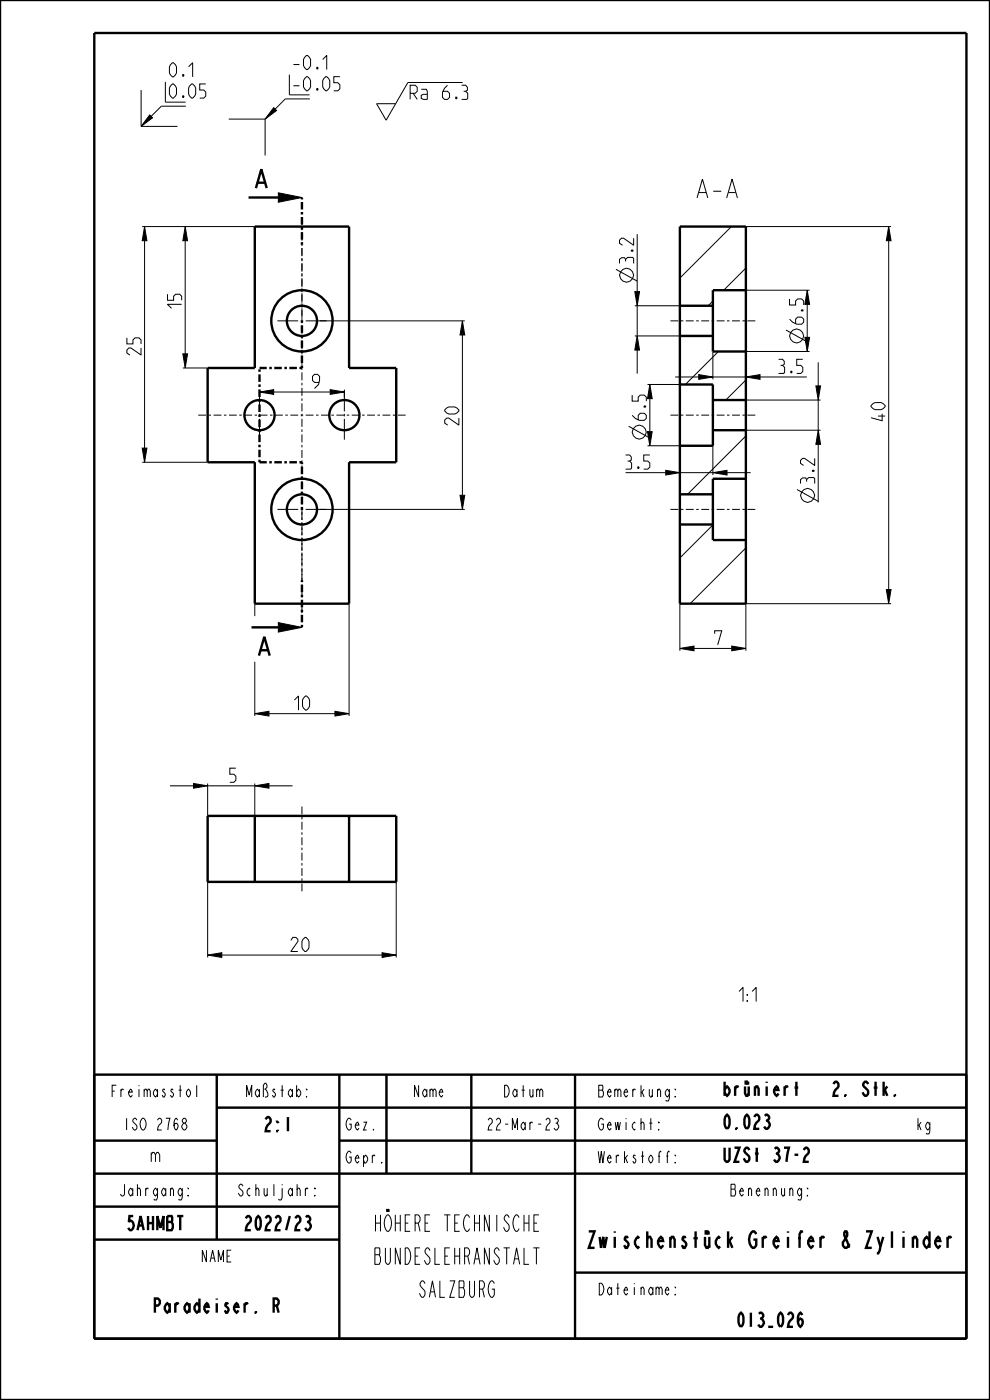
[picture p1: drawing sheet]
<svg xmlns="http://www.w3.org/2000/svg" width="210mm" height="297mm" viewBox="0 0 210 297" stroke-linecap="round" stroke-linejoin="round" font-family="sans-serif">
<g fill="#000">
<path d="M31.8 24.4l.6 .6-2.5 1.8zM58.1 22.8l.6 .6-2.5 1.9zM30.7 48.1l.5 3h-1zM39.3 48.1l.5 3h-1zM59 40.9l5 1-5 1zM188.5 48.1l.5 3h-1zM38.8 75.1h1l-.5 3zM98.1 68.1l.5 3h-1zM134.7 61.9h1l-.5 3zM135.2 71.3l.5 3h-1zM148.2 79.5l3 .5-3 .5zM158.2 80l3-.5v1z"/>
<path d="M170.7 71.6h1l-.5 3zM30.2 95.1h1l-.5 3zM55 83.2l3-.5v1zM70 82.7l3 .5-3 .5zM137.3 91.6h1l-.5 3zM173.1 81.9h1l-.5 3zM173.6 91.3l.5 3h-1zM97.6 105.1h1l-.5 3zM141.2 99.8l3 .5-3 .5zM151.2 100.3l3-.5v1zM59 132.1l5 1-5 1zM144.2 137.6l3-.5v1z"/>
<path d="M155.2 137.1l3 .5-3 .5zM188 125.1h1l-.5 3zM54 151.4l3-.5v1zM71 150.9l3 .5-3 .5zM41 166.2l3 .5-3 .5zM54 166.7l3-.5v1zM44 202.6l3-.5v1zM81 202.1l3 .5-3 .5z"/>
</g>
<g fill="none" stroke="#000" stroke-width=".21">
<path d="M29.9 19.1v7.7M98.1 17.5h-11.6l-4.6 8-2-3.5h4M29.9 26.8h7.7M31.8 24.4l.6 .6-2.5 1.8zM39.4 22.5h-5.2l-4.3 4.3M48.5 25.3h7.7M56.2 25.3v7.7M58.1 22.8l.6 .6-2.5 1.9zM65.7 21h-5.2l-4.3 4.3M30.2 48.1h23.8M30.7 48.1l.5 3h-1zM30.7 51.1v44"/>
<path d="M39.3 48.1l.5 3h-1zM39.3 51.1v24M59 40.9l5 1-5 1zM130.7 57.1l4.5 2.5M135.2 49.7v12.2M155.1 48.1l-10.9 10.9M158.2 56.9l-4.7 4.7M158.2 48.1h30.8M188.5 48.1l.5 3h-1zM188.5 51.1v74M38.8 75.1h1l-.5 3zM38.8 78.1h5.2"/>
<path d="M67.8 68.1h30.8M98.1 68.1l.5 3h-1zM98.1 71.1v34M134.7 61.9h1l-.5 3zM134.7 71.3h9.5M134.7 64.9h9.5M135.2 71.3l.5 3h-1zM135.2 64.9v6.4M135.2 74.3v5M143.2 80h5M148.2 79.5l3 .5-3 .5zM151.2 63.9l-1 1"/>
<path d="M151.2 74.6v5.9M151.2 80h7M152.4 74.6l-7 7M158.2 80l3-.5v1zM158.2 74.6h13.5M158.2 61.6h13.5M161.2 80h9.9M166.7 70l4.5 2.5M170.7 71.6h1l-.5 3zM171.2 64.6v7M173.6 76.9v5M30.2 95.1h1l-.5 3z"/>
<path d="M30.2 98.1h13.8M55 83.2l3-.5v1zM58 83.2h12M70 82.7l3 .5-3 .5zM73 82.7v1.6M133.3 90.4l4.5 2.5M137.3 91.6h1l-.5 3zM137.3 94.6h6.9M137.3 81.6h6.9M137.8 84.6v7M141.2 99.8l3 .5-3 .5zM151.2 94.6v6.2"/>
<path d="M158.2 80.6l-4.2 4.3M158.2 92.5l-12.4 12.4M158.2 91.3h15.9M158.2 84.9h15.9M173.1 81.9h1l-.5 3zM173.6 91.3l.5 3h-1zM173.6 84.9v6.4M173.6 94.3v12.3M67.8 108.1h30.8M97.6 105.1h1l-.5 3zM132.7 100.3h8.5M144.2 100.3h7"/>
<path d="M151.2 100.3l3-.5v1zM151.2 111.4l-7 7M154.2 100.3h5M158.2 116.2l-11.8 11.9M169.1 103.8l4.5 2.5M54 128.1v2.6M59 132.1l5 1-5 1zM74 128.1v23.8M144.2 137.6l3-.5v1zM144.2 128.1v10M147.2 137.6h8M155.2 137.1l3 .5-3 .5z"/>
<path d="M188 125.1h1l-.5 3zM189 128.1h-30.8v10M54 151.4l3-.5v1zM54 140.4v11.5M57 151.4h14M71 150.9l3 .5-3 .5zM36 166.7h5M41 166.2l3 .5-3 .5zM44 166.2v6.9M44 166.7h10M54 166.7l3-.5v1zM54 166.2v6.9"/>
<path d="M57 166.7h5M44 187.1v16M84 187.1v16M44 202.6l3-.5v1zM47 202.6h34M81 202.1l3 .5-3 .5z"/>
<circle cx="132.9" cy="58.4" r="1.47"/>
<circle cx="169" cy="71.3" r="1.47"/>
<circle cx="135.6" cy="91.7" r="1.47"/>
<circle cx="171.3" cy="105.1" r="1.47"/>
</g>
<g fill="none" stroke="#000" stroke-width=".51">
<path d="M0 0h210v297h-210zM20 7h185v277h-185zM54.3 39.9l1.1-4 1.2 4M54.7 38.8h1.5M52.7 41.9h6.3M54 48.1h20v30h10v20h-10v30h-20v-30h-10v-20h10zM144.2 48.1h14v80h-14zM144.2 71.3h7M144.2 64.9h7M158.2 61.6h-7v13h7M144.2 81.6h7v13h-7M151.2 91.3h7"/>
<path d="M151.2 84.9h7M144.2 111.3h7M144.2 104.9h7M158.2 101.6h-7v13h7M53.4 133.1h5.6M54.9 139.1l1.2-4 1.1 4M55.3 137.9h1.5M44 173.1h40v14h-40zM54 173.1v14M74 173.1v14M20 228h185v56M46 235h159"/>
<path d="M46 228v35M72 228v56M82 228v21M100 228v21M122 228v56M176.8 230l.4-.5h.3a1 1 0 0 1-.3 1.7l-.4 1.3h1.1M20 242h26M20 249h185M20 256h52M72 242h133M20 263h52M122 270h83"/>
</g>
<path d="M64 51.9v-10M64 78.1v-10M64 78.1h-9M55 98.1v-20M64 98.1h-9M64 108.1v-10M64 133.1v-10" fill="none" stroke="#000" stroke-width=".51" stroke-dasharray=".5 .5 1.6 .5" stroke-linecap="butt"/>
<path d="M64 68.1v-16.2M64 123.1v-15" fill="none" stroke="#000" stroke-width=".21" stroke-dasharray=".5 .5 1.6 .5" stroke-linecap="butt"/>
<!-- layer: A_ACHSEN -->
<g fill="none" stroke="#000" stroke-width=".21">
<path d="M64 46.1v1.7M64 48.3v.5M64 49.4v1.7M64 51.6v.5M64 52.7v1.6M64 54.9v.5M64 55.9v1.7M64 58.2v.5M64 59.2v1.7M58.8 68.1h4.4M63.8 68.1h.5M64 61.5v.5"/>
<path d="M64 62.5v1.7M64 64.8v.5M64 65.8v1.7M64 68v.6M64 69.1v1.7M64 71.3v.6M64 72.4v1.7M64 74.6v.6M64 75.7v1.7M64 77.9v.6M64 79v1.7M64.8 68.1h4.4"/>
<path d="M142.2 68.1h1.7M144.4 68.1h.6M145.5 68.1h1.7M147.7 68.1h.5M148.7 68.1h1.7M151 68.1h.5M152 68.1h1.7M154.2 68.1h.5M155.3 68.1h1.7M157.5 68.1h.5M158.5 68.1h1.7M42 88.1h1.7"/>
<path d="M44.2 88.1h.6M45.3 88.1h1.7M47.5 88.1h.5M48.6 88.1h1.6M50.8 88.1h.5M51.8 88.1h1.7M54 88.1h.5M55 82.9v4.4M55 87.8v.5M55 88.9v4.4M55.1 88.1h1.6M57.3 88.1h.5"/>
<path d="M58.3 88.1h1.7M60.5 88.1h.6M61.6 88.1h1.6M63.8 88.1h.5M64 81.2v.5M64 82.3v1.7M64 84.5v.5M64 85.6v1.7M64 87.8v.5M64 88.9v1.7M64 91.1v.5M64 92.2v1.7"/>
<path d="M64 94.4v.5M64 95.5v1.6M64 97.7v.5M64 98.7v1.7M64.8 88.1h1.7M67 88.1h.6M68.1 88.1h1.7M70.3 88.1h.5M71.4 88.1h1.6M73 82.9v4.4M73 87.8v.5M73 88.9v4.4"/>
<path d="M73.6 88.1h.5M74.6 88.1h1.7M76.8 88.1h.5M77.9 88.1h1.6M80.1 88.1h.5M81.1 88.1h1.7M83.3 88.1h.6M84.4 88.1h1.6M142.2 88.1h1.7M144.4 88.1h.6M145.5 88.1h1.7M147.7 88.1h.5"/>
<path d="M148.7 88.1h1.7M151 88.1h.5M152 88.1h1.7M154.2 88.1h.5M155.3 88.1h1.7M157.5 88.1h.5M158.5 88.1h1.7M58.8 108.1h4.4M63.8 108.1h.5M64 101v.5M64 102v1.7M64 104.3v.5"/>
<path d="M64 105.3v1.7M64 107.6v.5M64 108.6v1.7M64 110.8v.6M64 111.9v1.7M64 114.1v.6M64 115.2v1.7M64 117.4v.6M64 118.5v1.7M64.8 108.1h4.4M142.2 108.1h1.7M144.4 108.1h.6"/>
<path d="M145.5 108.1h1.7M147.7 108.1h.5M148.7 108.1h1.7M151 108.1h.5M152 108.1h1.7M154.2 108.1h.5M155.3 108.1h1.7M157.5 108.1h.5M158.5 108.1h1.7M64 120.7v.6M64 121.8v1.7M64 124v.5"/>
<path d="M64 125.1v1.7M64 127.3v.5M64 128.4v1.7M64 171.1v1.7M64 173.3v.5M64 174.4v1.6M64 176.6v.5M64 177.6v1.7M64 179.8v.6M64 180.9v1.7M64 183.1v.5M64 184.2v1.6"/>
<path d="M64 186.4v.5M64 187.4v1.7"/>
</g>
<g fill="none" stroke="#000" stroke-width=".51">
<circle cx="64" cy="68.1" r="6.5"/>
<circle cx="64" cy="68.1" r="3.2"/>
<circle cx="55" cy="88.1" r="3.2"/>
<circle cx="73" cy="88.1" r="3.2"/>
<circle cx="64" cy="108.1" r="6.5"/>
<circle cx="64" cy="108.1" r="3.2"/>
</g>
<text font-size="5.2" x="148.2" y="42">A-A</text>
<g font-size="4.6">
<text x="77.1" y="261.2">HÖHERE TECHNISCHE</text>
<text x="77.1" y="268.2">BUNDESLEHRANSTALT</text>
<text x="119.8" y="264.7">Zwischenstück Greifer &amp; Zylinder</text>
<text x="87.6" y="275.2">SALZBURG</text>
</g>
<g font-size="3.9">
<text x="35.9" y="16.3">0.1</text>
<text x="62.2" y="14.8">-0.1</text>
<text x="35.9" y="20.8">0.05</text>
<text x="62.2" y="19.3">-0.05</text>
<text x="87" y="21.1">Ra 6.3</text>
<text x="134.4" y="55.9" transform="rotate(-90 134.4 55.9)">3.2</text>
<text x="38.5" y="65.4" transform="rotate(-90 38.5 65.4)">15</text>
<text x="170.5" y="68.8" transform="rotate(-90 170.5 68.8)">6.5</text>
<text x="29.9" y="75.3" transform="rotate(-90 29.9 75.3)">25</text>
<text x="66.3" y="82.4">9</text>
<text x="165.1" y="79.2">3.5</text>
<text x="137.1" y="89.2" transform="rotate(-90 137.1 89.2)">6.5</text>
<text x="187.8" y="89.3" transform="rotate(-90 187.8 89.3)">40</text>
<text x="97.3" y="90.2" transform="rotate(-90 97.3 90.2)">20</text>
<text x="132.7" y="99.5">3.5</text>
<text x="172.8" y="102.6" transform="rotate(-90 172.8 102.6)">3.2</text>
<text x="151.6" y="136.8">7</text>
<text x="62.5" y="150.6">10</text>
<text x="48.7" y="166">5</text>
<text x="61.7" y="201.9">20</text>
<text x="154.2" y="212.5">1:1</text>
<text x="153.2" y="232.5">brüniert</text>
<text x="178.9" y="232.5">2. Stk.</text>
<text x="55.5" y="240">2:1</text>
<text x="153.2" y="239.5">0.023</text>
<text x="31.6" y="246.5">m</text>
<text x="153.2" y="246.5">UZSt 37-2</text>
<text x="26" y="261">5AHMBT</text>
<text x="50.8" y="261">2022/23</text>
<text x="30.8" y="278.5">Paradeiser. R</text>
<text x="155.3" y="281.5">013_026</text>
</g>
<g font-size="3.3">
<text x="22.3" y="232.7">Freimasstol</text>
<text x="51.2" y="232.7">Maßstab:</text>
<text x="87.1" y="232.7">Name</text>
<text x="106.1" y="232.7">Datum</text>
<text x="127.1" y="232.7">Bemerkung:</text>
<text x="25.2" y="239.7">ISO 2768</text>
<text x="73.2" y="239.7">Gez.</text>
<text x="102.2" y="239.7">22-Mar-23</text>
<text x="127.1" y="239.7">Gewicht:</text>
<text x="194.2" y="239.7">kg</text>
<text x="73.2" y="246.7">Gepr.</text>
<text x="127.1" y="246.7">Werkstoff:</text>
<text x="24.2" y="253.7">Jahrgang:</text>
<text x="49.2" y="253.7">Schuljahr:</text>
<text x="153.7" y="253.7">Benennung:</text>
<text x="42.1" y="267.7">NAME</text>
<text x="127.1" y="274.7">Dateiname:</text>
</g>
</svg>
